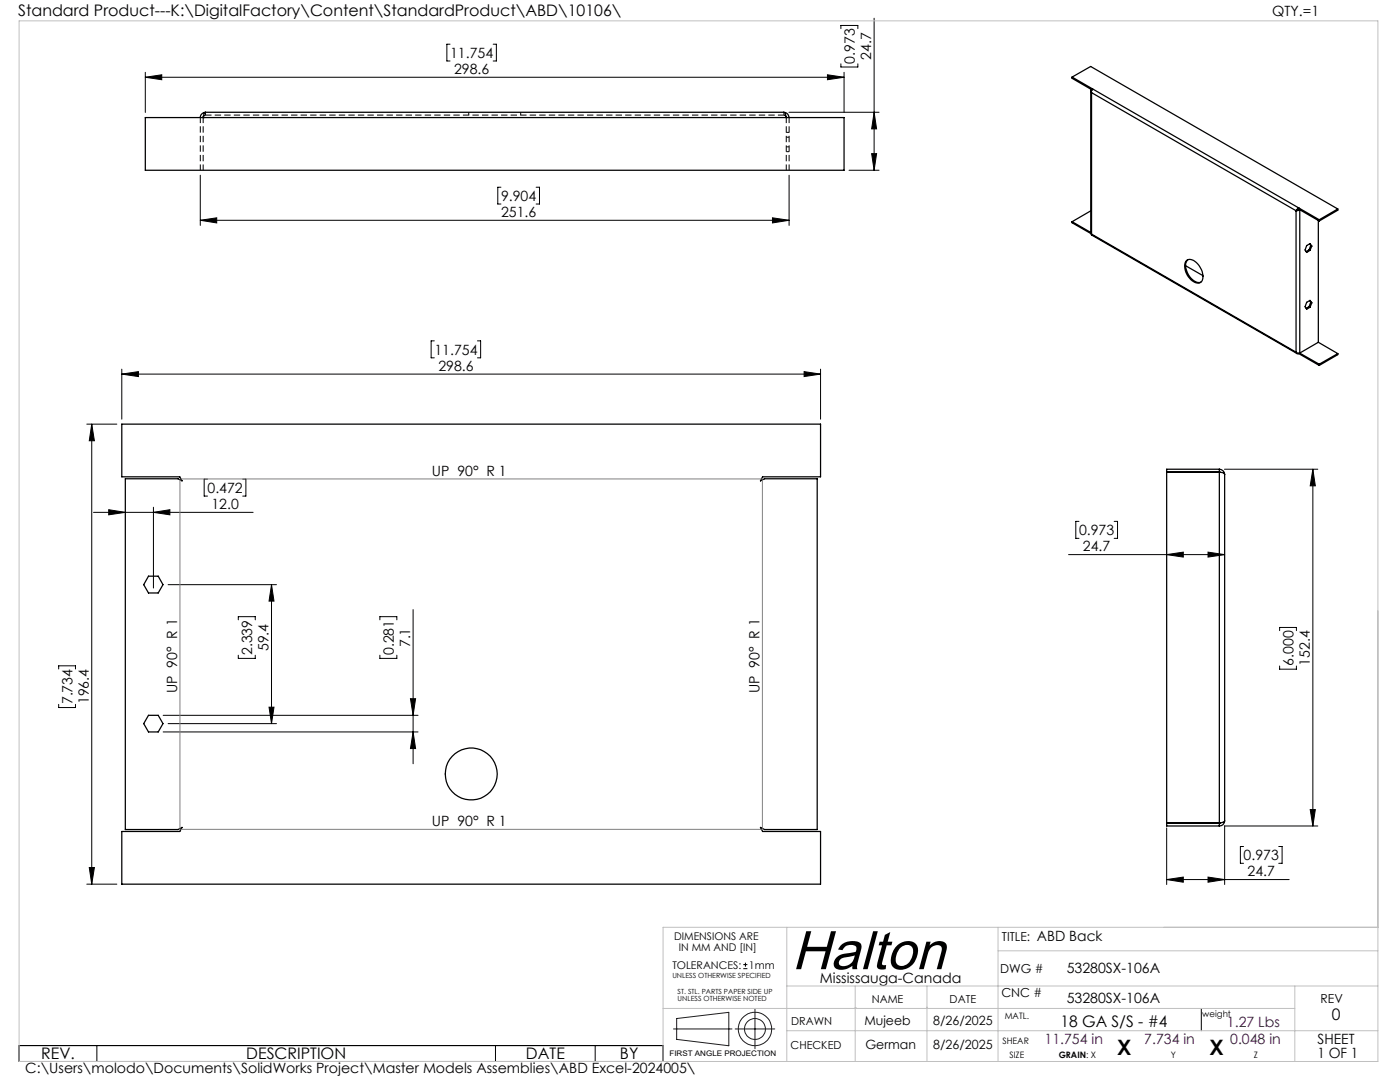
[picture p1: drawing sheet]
<svg xmlns="http://www.w3.org/2000/svg" width="279mm" height="216mm" viewBox="0 0 279 216" stroke-linecap="round" stroke-linejoin="round" font-family="sans-serif">
<g fill="none" stroke="#000" stroke-width=".25">
<path d="M214 15.4l49.3 28.5M214 15.4l3.7-2.1 49.3 28.4M214 15.4v.2l3.8 2.3M217.7 18.1v28.5M217.8 17.9l-.1 .2 .1 .4M217.8 17.9h.1M217.8 18.5l40.9 23.6M217.8 18.5v28.2M218.1 17.7l-.3 .5v.3M29 23.5h139.5v10.5h-139.5zM40.6 23.5h.1M40.6 23.2l-.1 .3"/>
<path d="M41 22.4l-.3 .4-.1 .7M41 22.4a1.08 1.08 0 0 0-1 1.1M41 22.4h115.4M156.4 22.4l.3 .2 .2 .9M156.4 22.4a1.06 1.06 0 0 1 1.1 1.1M156.8 23.2l.1 .3M156.9 23.5h.1M214 44.2v.2l3.7 2.2M214 44.2l3.7 2.2M217.7 42.1l-3.7 2.1M217.7 42.1h.1M217.7 46.6l.1 .1"/>
<path d="M217.8 46.7v.2l41.1 23.7M217.8 46.7l40.9 23.6M236.6 53l3.5 2M236.8 52a1.82 1.82 0 0 1 2.4 .9 3.1 3.1 0 0 1 .6 3.3 1.65 1.65 0 0 1-2.4-.7 2.96 2.96 0 0 1-.6-3.5zM237.1 51.8a2.15 2.15 0 0 0-.1 2.7 2.49 2.49 0 0 0 2.6 1.8M258.7 42.1v28.2M258.9 41.9l-.2 .2M259.2 41.7v-.2l-.5 .6M259.2 41.7l-.3 .2M259.2 41.7h.1M259.2 41.7l4.1 2.4M259.2 41.7l.2 .2"/>
<path d="M259.4 41.9l-.7 .2M259.4 41.8v28.6M261.3 49.8l.1 .2M261.3 49.8l-.6 .4M261.4 48.6l.2 .4M261.4 60l.2 .3M261.6 49l.2 .1M261.6 49l-.3 .8M261.8 49.1l-.4 .9M261.8 49.1l-.4-.5-.6 .4-.3 .9 .3 .5 .6-.4M263.1 44v24.3M263.3 43.9v.2"/>
<path d="M267 41.7l-3.7 2.2M267 41.7v.2l-3.7 2.2M258.7 70.3l.2 .1h.5M258.7 70.3l.1 .3h.4M259.2 70.5v.1M259.2 70.6l4.1 2.3M259.4 70.4l3.9 2.3M261.3 61.2l.1 .1M261.3 61.2l-.6 .3M261.6 60.3l.2 .1M261.6 60.3l-.3 .9M261.8 60.4l-.4-.5-.6 .4-.3 .9 .3 .5 .6-.4"/>
<path d="M261.8 60.4l-.4 .9M263.1 68.3l-3.7 2.1M263.1 68.3l3.9 2.3M263.3 72.7v.2M267 70.6v.2l-3.7 2.1M267 70.6l-3.7 2.1M24.3 84.6h139.5v10.5h-11.6l-.4 .9 .8-.5h10.5v70h-10.5l-.8-.4 .4 .8h11.6v10.5h-139.5v-10.5h11.6l.4-.8-.8 .4h-10.5v-70h10.5l.8 .5-.4-.9h-11.6zM232.8 94.2l10.8 .1M232.8 94.2h10.5M243.3 94.2l.9 .2 .2 .3M243.3 93.6a1.08 1.08 0 0 1 1.1 1.1M243.3 94.2h.1"/>
<path d="M243.3 93.6h-10.5v71.2h10.5M243.3 93.6v71.2M244.4 94.7v69.1M29.6 115h2l.9 1.7-.9 1.6h-2l-.9-1.6zM29.6 142.7h2l.9 1.7-.9 1.6h-2l-.9-1.6zM232.8 164.2h10.5M243.3 164.2h.1M243.6 164.2l-10.8 .1M244.4 163.8l-.3 .2-.8 .2M244.4 163.8a1.06 1.06 0 0 1-1.1 1"/>
<circle cx="94" cy="154.4" r="5.2"/>
</g>
<path d="M40.6 23.4h.1M156.9 23.4h.1" fill="none" stroke="#000" stroke-width=".2" stroke-dasharray="1.3 .6"/>
<path d="M41 23l-.4 .2M41 23v-.6M93.5 22.4v.6M103.9 23v-.6M156.4 22.4v.6M156.9 23.2l-.5-.2M157.5 27.4h-.6M157.5 29.3h-.6M157.5 30.3h-.6M157.5 26.4h-.6" fill="none" stroke="#000" stroke-width=".2" stroke-dasharray="1.3 .6" stroke-linecap="butt"/>
<path d="M40 23.4v10.5M40.5 23.4v10.5M41 23h115.4M156.9 23.4v10.5M157.5 23.4v10.5" fill="none" stroke="#000" stroke-width=".2" stroke-dasharray="1.3 .6" stroke-dashoffset=".1" stroke-linecap="butt"/>
<path d="M156.4 23l.3 .1 .2 .3" fill="none" stroke="#000" stroke-width=".2" stroke-dasharray="1.3 .6" stroke-dashoffset=".4" stroke-linecap="butt"/>
<path d="M40.6 23.4l.1-.3 .3-.1" fill="none" stroke="#000" stroke-width=".2" stroke-dasharray="1.3 .6" stroke-dashoffset=".3" stroke-linecap="butt"/>
<g fill="none" stroke="#000" stroke-width=".2">
<path d="M29 15.4l3.3-.5v1zM29 14.4v8M29 15.4h139.5M89.8 8.8h-.6v3.4h.6M98.4 8.8h.7v3.4h-.7M165.1 14.9l3.4 .5-3.4 .5zM167.8 5.7v-.6h3.4v.6M167.8 12.7v.7h3.4v-.7M168.5 14.4v8M174.4 3.6v30.4M40 35v10M100 37.4h-.7v3.3h.7"/>
<path d="M107 37.4h.7v3.3h-.7M157.4 22.4h18M157.5 35v10M169.4 34h6M174 30.7h.9l-.5 3.3zM174.4 22.4l.5 3.3h-.9zM40 44l3.3-.5v1zM40 44h117.5M154.2 43.5l3.3 .5-3.3 .5zM24.3 74.6l3.3-.4v.9zM24.3 73.7v9.9M24.3 74.6h139.5"/>
<path d="M86.7 68h-.7v3.4h.7M95.3 68h.6v3.4h-.6M160.5 74.2l3.3 .4-3.3 .5zM163.8 73.7v9.9M17.3 84.6h6M18.3 84.6l.5 3.3h-1zM18.3 84.6v91.8M41.4 95.6h-.7v3.4h.7M48.4 95.6h.7v3.4h-.7M244.4 93.6h18.6M262 93.6l.5 3.3h-1zM262 93.6v71.2"/>
<path d="M18.7 102.2h31.8M21.7 101.7l3.3 .5-3.3 .5zM30.6 102.2l3.3-.5v1zM30.6 101.2v16.1M33.5 116.7h21.7M54.2 116.7l.5 3.2h-1zM54.2 116.7v27.7M213.3 110.7h31.1M215.3 104h-.6v3.4h.6M222.4 104h.6v3.4h-.6M232.8 110.7l3.3-.5v1zM241.1 110.2l3.3 .5-3.3 .5z"/>
<path d="M11.7 133.5v-.6h3.4v.6M47.6 123.7v-.7h3.3v.7M47.6 130.7v.7h3.3v-.7M75.8 130.7v.7h3.4v-.7M75.8 123.7v-.7h3.4v.7M81.9 139.4h1l-.5 3.3zM82.4 121.6v30.8M255.4 125.8v-.6h3.3v.6M255.4 132.9v.6h3.3v-.6M11.7 140.5v.7h3.4v-.7M32.6 146h50.8M32.6 142.7h50.8"/>
<path d="M33.5 144.4h21.7M53.7 141.1h1l-.5 3.3zM82.4 146l.5 3.4h-1zM17.3 176.4h6M17.8 173.1h1l-.5 3.3zM232.8 175.5l3.3-.5v1zM232.8 165.2v11.3M232.8 175.5h24.5M241.1 175l3.3 .5-3.3 .5zM244.4 164.8h18.6M244.4 164.8v11.7M248.2 168.9h-.7v3.4h.7"/>
<path d="M255.2 168.9h.7v3.4h-.7M261.5 161.5h1l-.5 3.3zM148.3 193.3h.9M148.3 192.5h.9M148.8 192.1v.8M3.8 208.6h128.5v3.2h-128.5zM19.3 208.6v3.2M98.9 208.6v3.2M118.8 208.6v3.2M239.7 201.2v4.5"/>
</g>
<g fill="none" stroke="#191924" stroke-width=".2">
<path d="M134.4 205.3h11.7M135 203.2l10.5-1.2v6.7l-10.5-1.3zM146.7 205.3h7.9M150.7 201.4v7.9"/>
<circle cx="150.7" cy="205.3" r="2.09"/>
<circle cx="150.7" cy="205.3" r="3.3"/>
</g>
<path d="M35.9 95.7v69.6M36.1 95.6h115.9M152.2 95.7v69.6M36.1 165.5h115.9" fill="none" stroke="#808080" stroke-width=".2"/>
<path d="M3.8 4.2h271.2v207.6h-271.2zM157 196.7h118M157 185v26.8M170.7 196.7v15.1M185 196.7v15.1M199.2 185v26.8M199.2 189.7h75.8M258.4 196.7v15.1M275 185h-142.7v26.8M132.3 201.2h126.1M157 205.7h118M170.7 201h.1" fill="none" stroke="#c0c0c0" stroke-width=".2"/>
<g fill="#000">
<path d="M29 15.4l3.3-.5v1zM165.1 14.9l3.4 .5-3.4 .5zM40 44l3.3-.5v1zM154.2 43.5l3.3 .5-3.3 .5z"/>
<path d="M174.4 22.4l.5 3.3h-.9zM174 30.7h.9l-.5 3.3z"/>
<path d="M160.5 74.2l3.3 .4-3.3 .5zM24.3 74.6l3.3-.4v.9zM241.1 110.2l3.3 .5-3.3 .5zM232.8 110.7l3.3-.5v1z"/>
<path d="M18.3 84.6l.5 3.3h-1zM17.8 173.1h1l-.5 3.3z"/>
<path d="M30.6 102.2l3.3-.5v1zM21.7 101.7l3.3 .5-3.3 .5z"/>
<path d="M53.7 141.1h1l-.5 3.3zM54.2 116.7l.5 3.2h-1zM82.4 146l.5 3.4h-1zM81.9 139.4h1l-.5 3.3z"/>
<path d="M232.8 175.5l3.3-.5v1zM241.1 175l3.3 .5-3.3 .5z"/>
<path d="M261.5 161.5h1l-.5 3.3zM262 93.6l.5 3.3h-1z"/>
</g>
<text font-size="11" x="158" y="193.4">Halton</text>
<g font-size="4.2">
<text x="223" y="210.4">X</text>
<text x="241.4" y="210.4">X</text>
</g>
<g font-size="3.2">
<text x="3.6" y="3.3">Standard Product---K:\DigitalFactory\Content\StandardProduct\ABD\10106\</text>
<text x="265.8" y="203.5">0</text>
<text x="211.6" y="204.9">18 GA S/S - #4</text>
<text x="8.2" y="211.4">REV.</text>
<text x="49.2" y="211.4">DESCRIPTION</text>
<text x="105" y="211.4">DATE</text>
<text x="123.7" y="211.4">BY</text>
</g>
<g font-size="2.8">
<text x="253.9" y="3.3">QTY.=1</text>
<text x="89.8" y="11.5">11.754</text>
<text x="173.9" y="11.9" transform="rotate(-90 173.9 11.9)">24.7</text>
<text x="90.6" y="14.8">298.6</text>
<text x="170.6" y="12.7" transform="rotate(-90 170.6 12.7)">0.973</text>
<text x="100" y="40.1">9.904</text>
<text x="100" y="43.3">251.6</text>
<text x="86.7" y="70.8">11.754</text>
<text x="87.5" y="74">298.6</text>
<text x="86.2" y="95">UP 90° R 1</text>
<text x="41.4" y="98.3">0.472</text>
<text x="42.2" y="101.6">12.0</text>
<text x="215.3" y="106.8">0.973</text>
<text x="216.1" y="110">24.7</text>
<text x="50.3" y="130.7" transform="rotate(-90 50.3 130.7)">2.339</text>
<text x="53.6" y="129.9" transform="rotate(-90 53.6 129.9)">59.4</text>
<text x="78.6" y="130.7" transform="rotate(-90 78.6 130.7)">0.281</text>
<text x="81.8" y="129.2" transform="rotate(-90 81.8 129.2)">7.1</text>
<text x="258.1" y="132.9" transform="rotate(-90 258.1 132.9)">6.000</text>
<text x="261.4" y="132.9" transform="rotate(-90 261.4 132.9)">152.4</text>
<text x="14.5" y="140.5" transform="rotate(-90 14.5 140.5)">7.734</text>
<text x="17.7" y="140.5" transform="rotate(-90 17.7 140.5)">196.4</text>
<text x="35.4" y="138.4" transform="rotate(-90 35.4 138.4)">UP 90° R 1</text>
<text x="151.6" y="138.4" transform="rotate(-90 151.6 138.4)">UP 90° R 1</text>
<text x="86.2" y="164.8">UP 90° R 1</text>
<text x="248.2" y="171.6">0.973</text>
<text x="249" y="174.9">24.7</text>
<text x="206.9" y="187.8">ABD Back</text>
<text x="163.6" y="196.1">Mississauga-Canada</text>
<text x="212.9" y="194.1">53280SX-106A</text>
<text x="212.9" y="200.1">53280SX-106A</text>
<text x="263" y="208.3">SHEET</text>
<text x="5" y="214.1">C:\Users\molodo\Documents\SolidWorks Project\Master Models Assemblies\ABD Excel-2024005\</text>
<text x="262.9" y="211.1">1 OF 1</text>
</g>
<g font-size="2.8" fill="#400040">
<text x="208.5" y="208.3">11.754 in</text>
<text x="228.4" y="208.3">7.734 in</text>
<text x="244.9" y="204.9">1.27 Lbs</text>
<text x="245.5" y="208.3">0.048 in</text>
</g>
<g font-size="2.5">
<text x="200" y="187.8">TITLE:</text>
<text x="199.6" y="194.1">DWG #</text>
<text x="199.9" y="198.9">CNC #</text>
<text x="263.5" y="200.1">REV</text>
<text x="172.5" y="204.6">Mujeeb</text>
<text x="172.7" y="209.3">German</text>
<text x="186.2" y="204.6">8/26/2025</text>
<text x="186.2" y="209.3">8/26/2025</text>
</g>
<g font-size="2.2">
<text x="174" y="200.1">NAME</text>
<text x="189.5" y="200.1">DATE</text>
<text x="157.8" y="209.3">CHECKED</text>
<text x="157.9" y="204.6">DRAWN</text>
</g>
<g font-size="2.1">
<text x="134.5" y="187.6">DIMENSIONS ARE</text>
<text x="135.5" y="189.7">IN MM AND [IN]</text>
<text x="134.2" y="193.3">TOLERANCES:</text>
<text x="149.5" y="193.3">1mm</text>
</g>
<g font-size="1.8">
<text x="200.5" y="203.3">MATL.</text>
<text x="240" y="202.8">weight</text>
<text x="200.1" y="208.3">SHEAR</text>
<text x="201.5" y="211.1">SIZE</text>
<text x="211.3" y="211.1">GRAIN: X</text>
<text x="233.7" y="211.1">Y</text>
<text x="250.2" y="211.1">Z</text>
</g>
<text font-size="1.5" x="133.6" y="210.7">FIRST ANGLE PROJECTION</text>
<g font-size="1.4">
<text x="134.2" y="195.1">UNLESS OTHERWISE SPECIFIED</text>
<text x="135.2" y="198.3">ST. STL. PARTS PAPER SIDE UP</text>
<text x="135.2" y="199.7">UNLESS OTHERWISE NOTED</text>
</g>
</svg>
